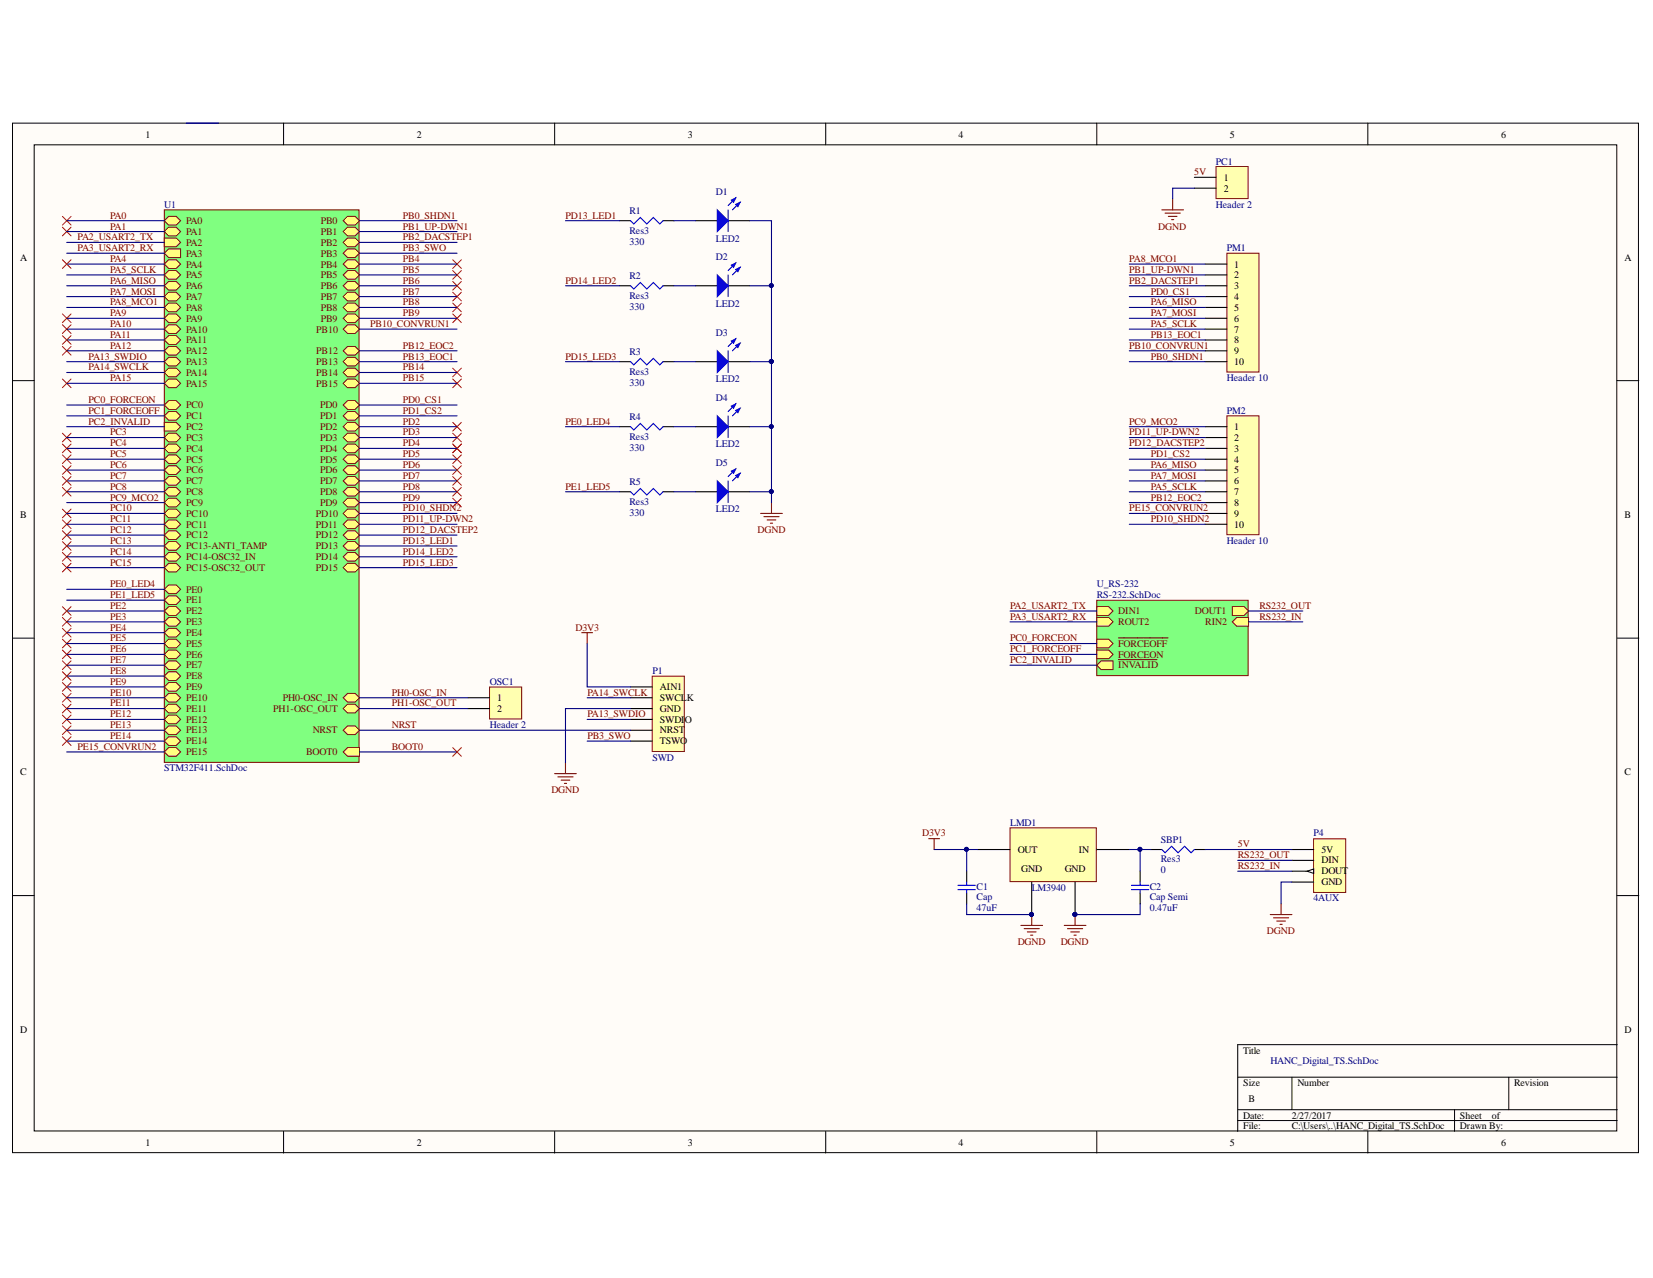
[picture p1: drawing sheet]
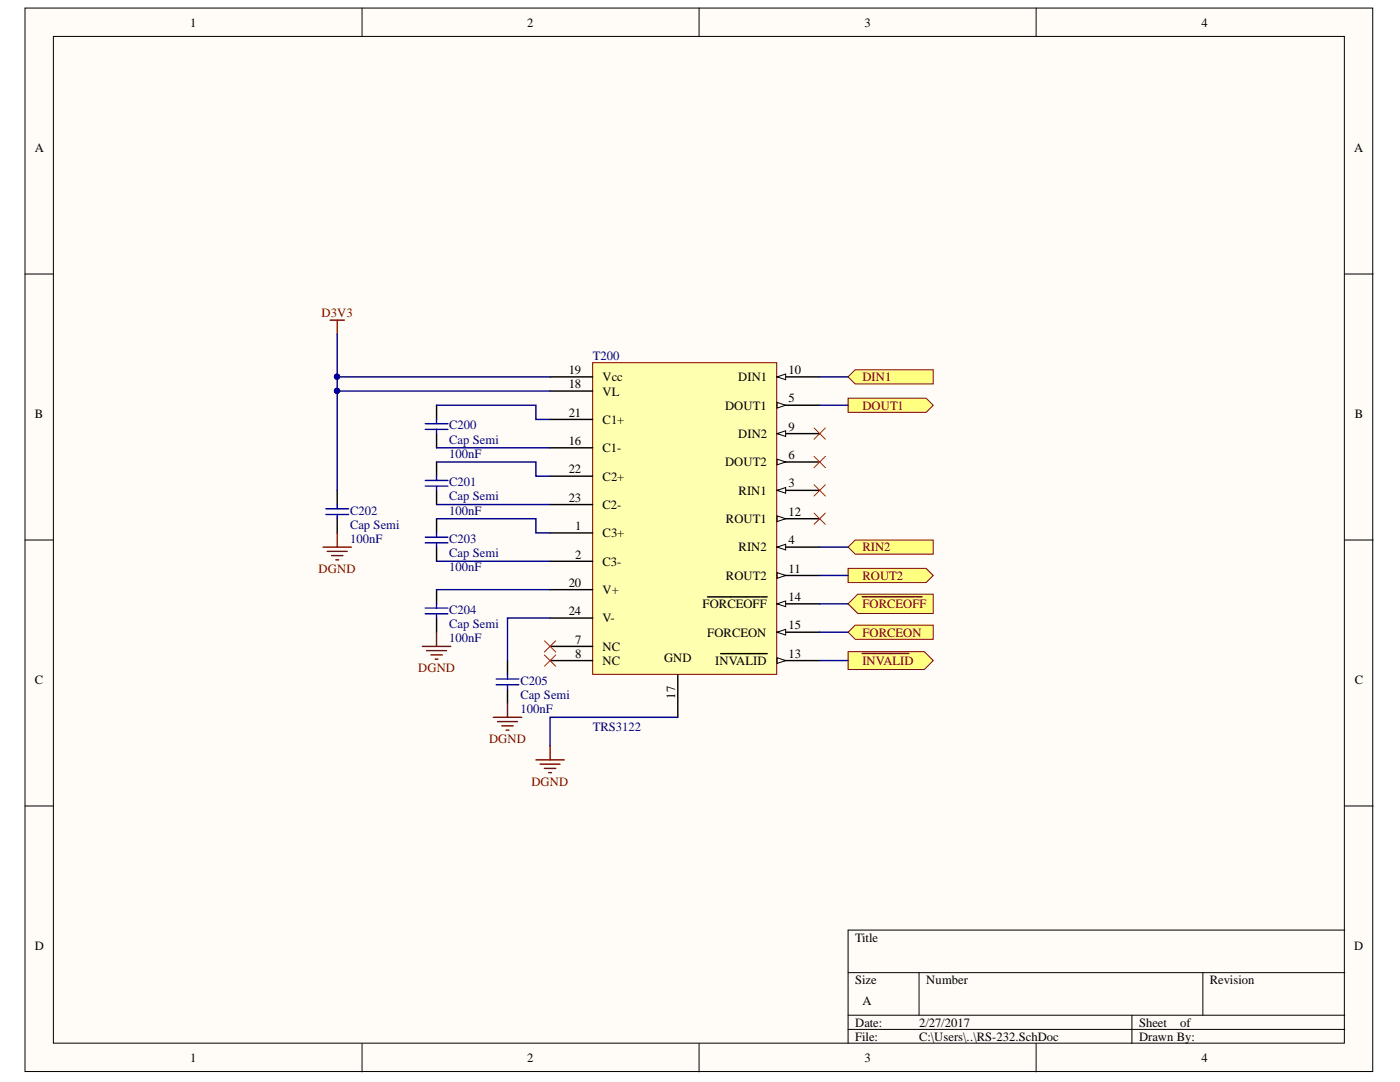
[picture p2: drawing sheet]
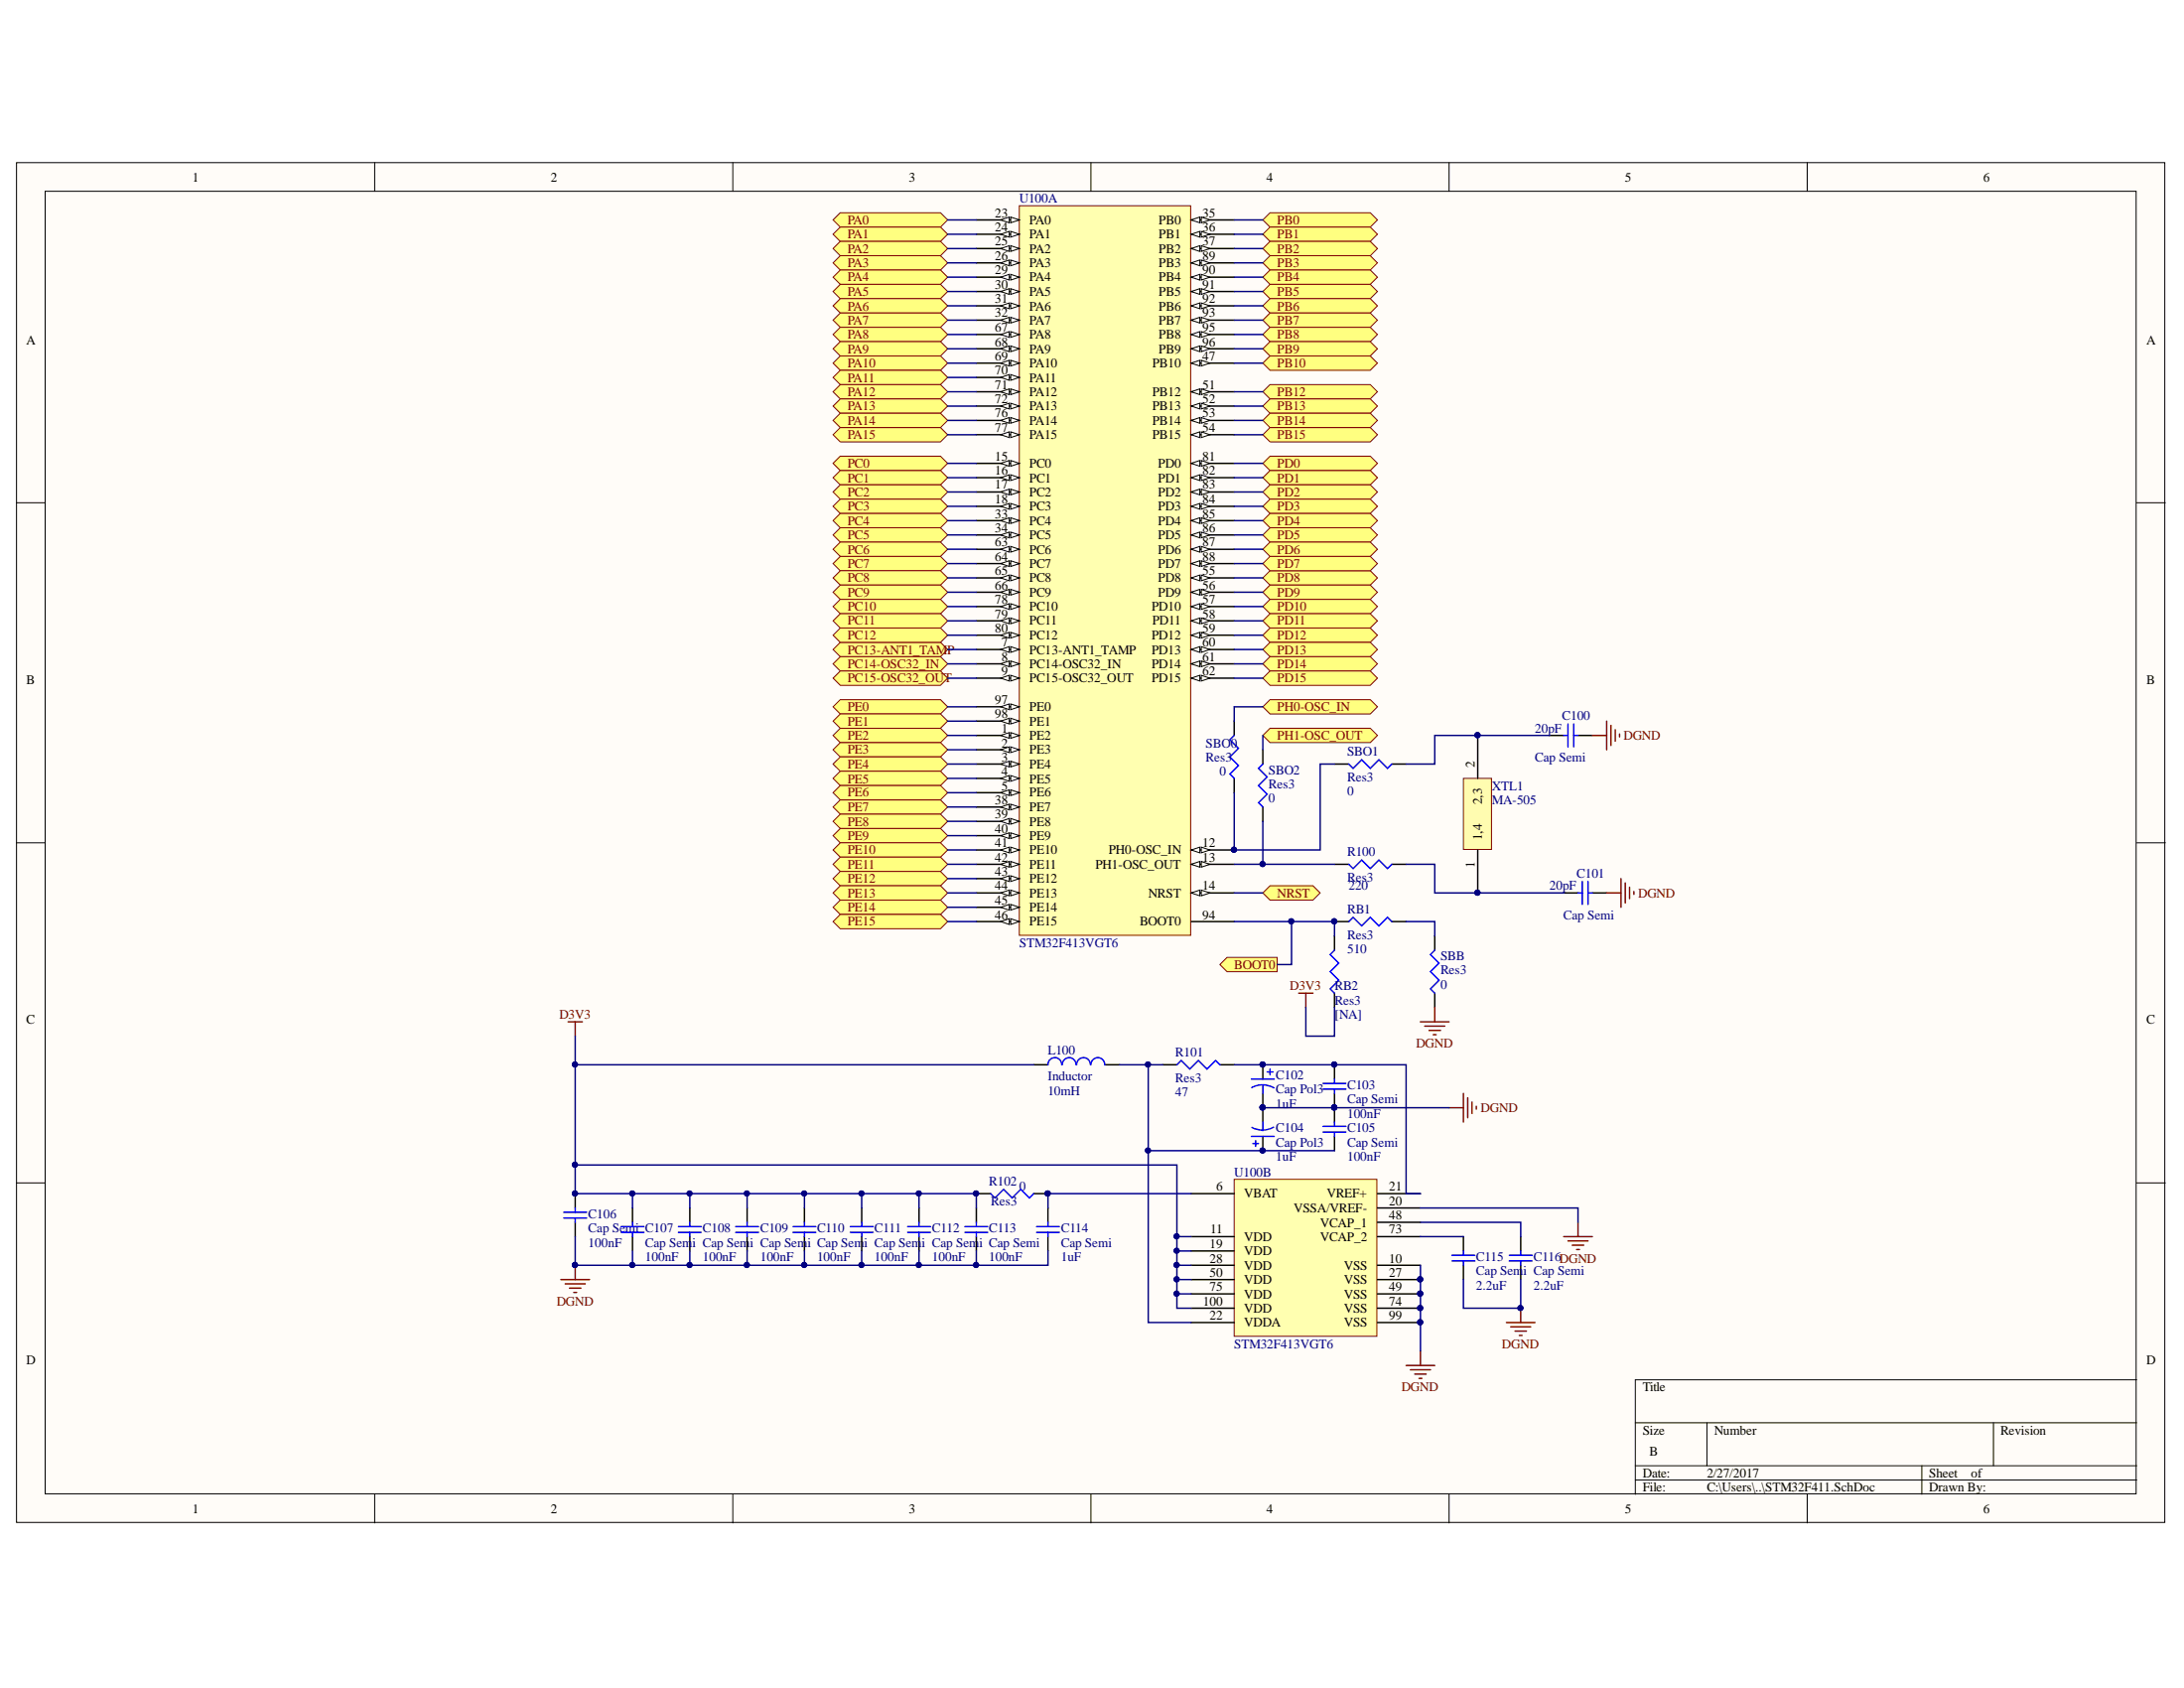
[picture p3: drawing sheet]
# Altium project HANC_Digital.PrjPcb
3 sheets, 57 parts. Net scope: hierarchical (ports join the sheet entries above them; power ports are global).
Board file: HANC_Digital.PcbDoc
Sheets:
  HANC_Digital_TS.SchDoc
    U1 = STM32F411.SchDoc
    U_RS-232 = RS-232.SchDoc

## Sheet HANC_Digital_TS.SchDoc
size B

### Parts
C1  Cap  value 47uF  [1608[0603]]
C2  Cap Semi  value 0.47uF  [1608[0603]]
D1  LED2  [3.2X1.6X1.1]
D2  LED2  [3.2X1.6X1.1]
D3  LED2  [3.2X1.6X1.1]
D4  LED2  [3.2X1.6X1.1]
D5  LED2  [3.2X1.6X1.1]
LMD1  LM3940  [SOT223_N]
OSC1  Header 2  [HDR1X2]
P1  SWD  [HDR1X6]
P4  4AUX  [HDR1X4]
PC1  Header 2  [HDR1X2]
PM1  Header 10  [HDR1X10]
PM2  Header 10  [HDR1X10]
R1  Res3  value 330  [0402]
R2  Res3  value 330  [0402]
R3  Res3  value 330  [0402]
R4  Res3  value 330  [0402]
R5  Res3  value 330  [0402]
SBP1  Res3  value 0  [J1-0603]

### Sub-sheets
U1 = STM32F411.SchDoc: PE2 (bidir), PH0-OSC_IN (bidir), PH1-OSC_OUT (bidir), NRST (bidir), PC0 (bidir), PC1 (bidir), PC2 (in), PC3 (bidir), PE3 (bidir), PA0 (bidir), PA1 (bidir), PA2 (in), PA3 (out), PA4 (bidir), PE4 (bidir), PA5 (bidir), PA6 (bidir), PA7 (bidir), PC4 (bidir), PC5 (bidir), PB0 (bidir), PB1 (bidir), PB2 (bidir), PE7 (bidir), PE8 (bidir), PE5 (bidir), PE9 (bidir), PE10 (bidir), PE11 (bidir), PE12 (bidir), PE13 (bidir), PE14 (bidir), PE15 (bidir), PB10 (bidir), PE6 (bidir), PB12 (bidir), PB13 (bidir), PB14 (bidir), PB15 (bidir), PD8 (bidir), PD9 (bidir), PD10 (bidir), PD11 (bidir), PD12 (bidir), PD13 (bidir), PD14 (bidir), PD15 (bidir), PC6 (bidir), PC7 (bidir), PC8 (bidir), PC9 (bidir), PA8 (bidir), PA9 (bidir), PA10 (bidir), PC13-ANT1_TAMP (bidir), PA11 (bidir), PA12 (bidir), PA13 (bidir), PA14 (bidir), PA15 (bidir), PC10 (bidir), PC11 (bidir), PC14-OSC32_IN (bidir), PC12 (bidir), PD0 (bidir), PD1 (bidir), PD2 (bidir), PD3 (bidir), PD4 (bidir), PD5 (bidir), PD6 (bidir), PD7 (bidir), PB3 (bidir), PC15-OSC32_OUT (bidir), PB4 (bidir), PB5 (bidir), PB6 (bidir), PB7 (bidir), BOOT0, PB8 (bidir), PB9 (bidir), PE0 (bidir), PE1 (bidir)
U_RS-232 = RS-232.SchDoc: DIN1 (in), RIN2 (in), ~{FORCEOFF} (in), FORCEON (in), DOUT1 (out), ROUT2 (in), ~{INVALID} (out)

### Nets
D3V3: C1.2 LMD1.3(OUT) P1.1(AIN1)
DGND: C1.1 C2.1 D1.2(K) D2.2(K) D3.2(K) D4.2(K) D5.2(K) LMD1.2(GND) LMD1.4(GND) P1.3(GND) P4.4(GND) PC1.2
5V: P4.1(5V) PC1.1 SBP1.1
NRST: P1.5(NRST) ; sheet U1/NRST
PA2_USART2_TX: sheet U1/PA2, sheet U_RS-232/DIN1
PA3_USART2_RX: sheet U1/PA3, sheet U_RS-232/ROUT2
PA5_SCLK: PM1.7 PM2.7 ; sheet U1/PA5
PA6_MISO: PM1.5 PM2.5 ; sheet U1/PA6
PA7_MOSI: PM1.6 PM2.6 ; sheet U1/PA7
PA8_MCO1: PM1.1 ; sheet U1/PA8
PA13_SWDIO: P1.4(SWDIO) ; sheet U1/PA13
PA14_SWCLK: P1.2(SWCLK) ; sheet U1/PA14
PB0_SHDN1: PM1.10 ; sheet U1/PB0
PB1_UP-DWN1: PM1.2 ; sheet U1/PB1
PB2_DACSTEP1: PM1.3 ; sheet U1/PB2
PB3_SWO: P1.6(TSWO) ; sheet U1/PB3
PB10_CONVRUN1: PM1.9 ; sheet U1/PB10
PB12_EOC2: PM2.8 ; sheet U1/PB12
PB13_EOC1: PM1.8 ; sheet U1/PB13
PC0_FORCEON: sheet U1/PC0, sheet U_RS-232/~{FORCEOFF}
PC1_FORCEOFF: sheet U1/PC1, sheet U_RS-232/FORCEON
PC2_INVALID: sheet U1/PC2, sheet U_RS-232/~{INVALID}
PC9_MCO2: PM2.1 ; sheet U1/PC9
PD0_CS1: PM1.4 ; sheet U1/PD0
PD1_CS2: PM2.4 ; sheet U1/PD1
PD10_SHDN2: PM2.10 ; sheet U1/PD10
PD11_UP-DWN2: PM2.2 ; sheet U1/PD11
PD12_DACSTEP2: PM2.3 ; sheet U1/PD12
PD13_LED1: R1.2 ; sheet U1/PD13
PD14_LED2: R2.2 ; sheet U1/PD14
PD15_LED3: R3.2 ; sheet U1/PD15
PE0_LED4: R4.2 ; sheet U1/PE0
PE1_LED5: R5.2 ; sheet U1/PE1
PE15_CONVRUN2: PM2.9 ; sheet U1/PE15
PH0-OSC_IN: OSC1.1 ; sheet U1/PH0-OSC_IN
PH1-OSC_OUT: OSC1.2 ; sheet U1/PH1-OSC_OUT
RS232_IN: P4.3(DOUT) ; sheet U_RS-232/RIN2
RS232_OUT: P4.2(DIN) ; sheet U_RS-232/DOUT1
NetC2_2: C2.2 LMD1.1(IN) SBP1.2
NetD1_1: D1.1(A) R1.1
NetD2_1: D2.1(A) R2.1
NetD3_1: D3.1(A) R3.1
NetD4_1: D4.1(A) R4.1
NetD5_1: D5.1(A) R5.1

## Sheet STM32F411.SchDoc
size B

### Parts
(Parts that share a designator on the sheet are numbered #1, #2 ... from top to bottom, then left to right.)
C100  Cap Semi  value 20pF  [1608[0603]]
C101  Cap Semi  value 20pF  [1608[0603]]
C102  Cap Pol3  value 1uF  [1608[0603]]
C103  Cap Semi  value 100nF  [0402]
C104  Cap Pol3  value 1uF  [1608[0603]]
C105  Cap Semi  value 100nF  [0402]
C106  Cap Semi  value 100nF  [0402]
C107  Cap Semi  value 100nF  [0402]
C108  Cap Semi  value 100nF  [0402]
C109  Cap Semi  value 100nF  [0402]
C110  Cap Semi  value 100nF  [0402]
C111  Cap Semi  value 100nF  [0402]
C112  Cap Semi  value 100nF  [0402]
C113  Cap Semi  value 100nF  [0402]
C114  Cap Semi  value 1uF  [1608[0603]]
C115  Cap Semi  value 2.2uF  [C1206]
C116  Cap Semi  value 2.2uF  [C1206]
L100  Inductor  value 10mH  [0402C-GENERIC]
R100  Res3  value 220  [J1-0603]
R101  Res3  value 47  [0402]
R102  Res3  value 0  [J1-0603]
RB1  Res3  value 510  [J1-0603]
RB2  Res3  value [NA]  [J1-0603]
SBB  Res3  value 0  [J1-0603]
SBO0  Res3  value 0  [J1-0603]
SBO1  Res3  value 0  [J1-0603]
SBO2  Res3  value 0  [J1-0603]
U100#1  STM32F413VGT6  [STM-LQFP100_V]  (part A of 2)
U100#2  STM32F413VGT6  [STM-LQFP100_V]  (part B of 2)
XTL1  MA-505  [CAPC15256X06N]

### Ports
BOOT0, NRST (bidir), PA0 (bidir), PA1 (bidir), PA2 (bidir), PA3 (bidir), PA4 (bidir), PA5 (bidir), PA6 (bidir), PA7 (bidir), PA8 (bidir), PA9 (bidir), PA10 (bidir), PA11 (bidir), PA12 (bidir), PA13 (bidir), PA14 (bidir), PA15 (bidir), PB0 (bidir), PB1 (bidir), PB2 (bidir), PB3 (bidir), PB4 (bidir), PB5 (bidir), PB6 (bidir), PB7 (bidir), PB8 (bidir), PB9 (bidir), PB10 (bidir), PB12 (bidir), PB13 (bidir), PB14 (bidir), PB15 (bidir), PC0 (bidir), PC1 (bidir), PC2 (bidir), PC3 (bidir), PC4 (bidir), PC5 (bidir), PC6 (bidir), PC7 (bidir), PC8 (bidir), PC9 (bidir), PC10 (bidir), PC11 (bidir), PC12 (bidir), PC13-ANT1_TAMP (bidir), PC14-OSC32_IN (bidir), PC15-OSC32_OUT (bidir), PD0 (bidir), PD1 (bidir), PD2 (bidir), PD3 (bidir), PD4 (bidir), PD5 (bidir), PD6 (bidir), PD7 (bidir), PD8 (bidir), PD9 (bidir), PD10 (bidir), PD11 (bidir), PD12 (bidir), PD13 (bidir), PD14 (bidir), PD15 (bidir), PE0 (bidir), PE1 (bidir), PE2 (bidir), PE3 (bidir), PE4 (bidir), PE5 (bidir), PE6 (bidir), PE7 (bidir), PE8 (bidir), PE9 (bidir), PE10 (bidir), PE11 (bidir), PE12 (bidir), PE13 (bidir), PE14 (bidir), PE15 (bidir), PH0-OSC_IN (bidir), PH1-OSC_OUT (bidir)

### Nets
D3V3: C106.2 C107.2 C108.2 C109.2 C110.2 C111.2 C112.2 C113.2 L100.1 R102.2 RB2.1 U100#2.11(VDD) U100#2.19(VDD) U100#2.28(VDD) U100#2.50(VDD) U100#2.75(VDD) U100#2.100(VDD)
DGND: C100.2 C101.2 C102.2 C103.1 C104.2 C105.2 C106.1 C107.1 C108.1 C109.1 C110.1 C111.1 C112.1 C113.1 C114.1 C115.1 C116.1 SBB.1 U100#2.10(VSS) U100#2.20(VSSA/VREF-) U100#2.27(VSS) U100#2.49(VSS) U100#2.74(VSS) U100#2.99(VSS)
BOOT0: RB1.1 RB2.2 U100#1.94(BOOT0) ; port BOOT0
NRST: U100#1.14(NRST) ; port NRST
PA0: U100#1.23(PA0) ; port PA0
PA1: U100#1.24(PA1) ; port PA1
PA2_USART2_TX: U100#1.25(PA2) ; port PA2
PA3_USART2_RX: U100#1.26(PA3) ; port PA3
PA4: U100#1.29(PA4) ; port PA4
PA5_SCLK: U100#1.30(PA5) ; port PA5
PA6_MISO: U100#1.31(PA6) ; port PA6
PA7_MOSI: U100#1.32(PA7) ; port PA7
PA8_MCO1: U100#1.67(PA8) ; port PA8
PA9: U100#1.68(PA9) ; port PA9
PA10: U100#1.69(PA10) ; port PA10
PA11: U100#1.70(PA11) ; port PA11
PA12: U100#1.71(PA12) ; port PA12
PA13_SWDIO: U100#1.72(PA13) ; port PA13
PA14_SWCLK: U100#1.76(PA14) ; port PA14
PA15: U100#1.77(PA15) ; port PA15
PB0_SHDN1: U100#1.35(PB0) ; port PB0
PB1_UP-DWN1: U100#1.36(PB1) ; port PB1
PB2_DACSTEP1: U100#1.37(PB2) ; port PB2
PB3_SWO: U100#1.89(PB3) ; port PB3
PB4: U100#1.90(PB4) ; port PB4
PB5: U100#1.91(PB5) ; port PB5
PB6: U100#1.92(PB6) ; port PB6
PB7: U100#1.93(PB7) ; port PB7
PB8: U100#1.95(PB8) ; port PB8
PB9: U100#1.96(PB9) ; port PB9
PB10_CONVRUN1: U100#1.47(PB10) ; port PB10
PB12_EOC2: U100#1.51(PB12) ; port PB12
PB13_EOC1: U100#1.52(PB13) ; port PB13
PB14: U100#1.53(PB14) ; port PB14
PB15: U100#1.54(PB15) ; port PB15
PC0_FORCEON: U100#1.15(PC0) ; port PC0
PC1_FORCEOFF: U100#1.16(PC1) ; port PC1
PC2_INVALID: U100#1.17(PC2) ; port PC2
PC3: U100#1.18(PC3) ; port PC3
PC4: U100#1.33(PC4) ; port PC4
PC5: U100#1.34(PC5) ; port PC5
PC6: U100#1.63(PC6) ; port PC6
PC7: U100#1.64(PC7) ; port PC7
PC8: U100#1.65(PC8) ; port PC8
PC9_MCO2: U100#1.66(PC9) ; port PC9
PC10: U100#1.78(PC10) ; port PC10
PC11: U100#1.79(PC11) ; port PC11
PC12: U100#1.80(PC12) ; port PC12
PC13: U100#1.7(PC13-ANT1_TAMP) ; port PC13-ANT1_TAMP
PC14: U100#1.8(PC14-OSC32_IN) ; port PC14-OSC32_IN
PC15: U100#1.9(PC15-OSC32_OUT) ; port PC15-OSC32_OUT
PD0_CS1: U100#1.81(PD0) ; port PD0
PD1_CS2: U100#1.82(PD1) ; port PD1
PD2: U100#1.83(PD2) ; port PD2
PD3: U100#1.84(PD3) ; port PD3
PD4: U100#1.85(PD4) ; port PD4
PD5: U100#1.86(PD5) ; port PD5
PD6: U100#1.87(PD6) ; port PD6
PD7: U100#1.88(PD7) ; port PD7
PD8: U100#1.55(PD8) ; port PD8
PD9: U100#1.56(PD9) ; port PD9
PD10_SHDN2: U100#1.57(PD10) ; port PD10
PD11_UP-DWN2: U100#1.58(PD11) ; port PD11
PD12_DACSTEP2: U100#1.59(PD12) ; port PD12
PD13_LED1: U100#1.60(PD13) ; port PD13
PD14_LED2: U100#1.61(PD14) ; port PD14
PD15_LED3: U100#1.62(PD15) ; port PD15
PE0_LED4: U100#1.97(PE0) ; port PE0
PE1_LED5: U100#1.98(PE1) ; port PE1
PE2: U100#1.1(PE2) ; port PE2
PE3: U100#1.2(PE3) ; port PE3
PE4: U100#1.3(PE4) ; port PE4
PE5: U100#1.4(PE5) ; port PE5
PE6: U100#1.5(PE6) ; port PE6
PE7: U100#1.38(PE7) ; port PE7
PE8: U100#1.39(PE8) ; port PE8
PE9: U100#1.40(PE9) ; port PE9
PE10: U100#1.41(PE10) ; port PE10
PE11: U100#1.42(PE11) ; port PE11
PE12: U100#1.43(PE12) ; port PE12
PE13: U100#1.44(PE13) ; port PE13
PE14: U100#1.45(PE14) ; port PE14
PE15_CONVRUN2: U100#1.46(PE15) ; port PE15
PH0-OSC_IN: SBO0.2 ; port PH0-OSC_IN
PH1-OSC_OUT: SBO2.2 ; port PH1-OSC_OUT
NetC100_1: C100.1 SBO1.1 XTL1.2(2,3)
NetC101_1: C101.1 R100.1 XTL1.1(1,4)
NetC102_1: C102.1 C103.2 R101.2 U100#2.21(VREF+)
NetC104_1: C104.1 C105.1 L100.2 R101.1 U100#2.22(VDDA)
NetC114_2: C114.2 R102.1 U100#2.6(VBAT)
NetC115_2: C115.2 U100#2.73(VCAP_2)
NetC116_2: C116.2 U100#2.48(VCAP_1)
NetR100_2: R100.2 SBO2.1 U100#1.13(PH1-OSC_OUT)
NetRB1_2: RB1.2 SBB.2
NetSBO0_1: SBO0.1 SBO1.2 U100#1.12(PH0-OSC_IN)

## Sheet RS-232.SchDoc
size A

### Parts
C200  Cap Semi  value 100nF  [1608[0603]]
C201  Cap Semi  value 100nF  [1608[0603]]
C202  Cap Semi  value 100nF  [1608[0603]]
C203  Cap Semi  value 100nF  [1608[0603]]
C204  Cap Semi  value 100nF  [1608[0603]]
C205  Cap Semi  value 100nF  [1608[0603]]
T200  TRS3122  [QFN50P485X485X100_HS-25N]

### Ports
DIN1 (in), DOUT1 (out), FORCEON (in), RIN2 (in), ROUT2 (out), ~{FORCEOFF} (in), ~{INVALID} (out)

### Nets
D3V3: C202.1 T200.18(VL) T200.19(Vcc)
DGND: C202.2 C204.2 C205.2 T200.17(GND)
PA2_USART2_TX: T200.10(DIN1) ; port DIN1
PA3_USART2_RX: T200.11(ROUT2) ; port ROUT2
PC0_FORCEON: T200.14(~{FORCEOFF}) ; port ~{FORCEOFF}
PC1_FORCEOFF: T200.15(FORCEON) ; port FORCEON
PC2_INVALID: T200.13(~{INVALID}) ; port ~{INVALID}
RS232_IN: T200.4(RIN2) ; port RIN2
RS232_OUT: T200.5(DOUT1) ; port DOUT1
NetC200_1: C200.1 T200.21(C1+)
NetC200_2: C200.2 T200.16(C1-)
NetC201_1: C201.1 T200.22(C2+)
NetC201_2: C201.2 T200.23(C2-)
NetC203_1: C203.1 T200.1(C3+)
NetC203_2: C203.2 T200.2(C3-)
NetC204_1: C204.1 T200.20(V+)
NetC205_1: C205.1 T200.24(V-)

Not connected (* = marked no-connect by the designer): T200 3(RIN1)* 6(DOUT2)* 7(NC)* 8(NC)* 9(DIN2)* 12(ROUT1)*

## Nets that join several sheets
D3V3: HANC_Digital_TS (C1.2 LMD1.3 P1.1), STM32F411 (17 pins), RS-232 (C202.1 T200.18 T200.19)
DGND: HANC_Digital_TS (12 pins), STM32F411 (24 pins), RS-232 (C202.2 C204.2 C205.2 T200.17)
NRST: HANC_Digital_TS (P1.5), STM32F411 (U100#1.14)
PA2_USART2_TX: STM32F411 (U100#1.25), RS-232 (T200.10)
PA3_USART2_RX: STM32F411 (U100#1.26), RS-232 (T200.11)
PA5_SCLK: HANC_Digital_TS (PM1.7 PM2.7), STM32F411 (U100#1.30)
PA6_MISO: HANC_Digital_TS (PM1.5 PM2.5), STM32F411 (U100#1.31)
PA7_MOSI: HANC_Digital_TS (PM1.6 PM2.6), STM32F411 (U100#1.32)
PA8_MCO1: HANC_Digital_TS (PM1.1), STM32F411 (U100#1.67)
PA13_SWDIO: HANC_Digital_TS (P1.4), STM32F411 (U100#1.72)
PA14_SWCLK: HANC_Digital_TS (P1.2), STM32F411 (U100#1.76)
PB0_SHDN1: HANC_Digital_TS (PM1.10), STM32F411 (U100#1.35)
PB1_UP-DWN1: HANC_Digital_TS (PM1.2), STM32F411 (U100#1.36)
PB2_DACSTEP1: HANC_Digital_TS (PM1.3), STM32F411 (U100#1.37)
PB3_SWO: HANC_Digital_TS (P1.6), STM32F411 (U100#1.89)
PB10_CONVRUN1: HANC_Digital_TS (PM1.9), STM32F411 (U100#1.47)
PB12_EOC2: HANC_Digital_TS (PM2.8), STM32F411 (U100#1.51)
PB13_EOC1: HANC_Digital_TS (PM1.8), STM32F411 (U100#1.52)
PC0_FORCEON: STM32F411 (U100#1.15), RS-232 (T200.14)
PC1_FORCEOFF: STM32F411 (U100#1.16), RS-232 (T200.15)
PC2_INVALID: STM32F411 (U100#1.17), RS-232 (T200.13)
PC9_MCO2: HANC_Digital_TS (PM2.1), STM32F411 (U100#1.66)
PD0_CS1: HANC_Digital_TS (PM1.4), STM32F411 (U100#1.81)
PD1_CS2: HANC_Digital_TS (PM2.4), STM32F411 (U100#1.82)
PD10_SHDN2: HANC_Digital_TS (PM2.10), STM32F411 (U100#1.57)
PD11_UP-DWN2: HANC_Digital_TS (PM2.2), STM32F411 (U100#1.58)
PD12_DACSTEP2: HANC_Digital_TS (PM2.3), STM32F411 (U100#1.59)
PD13_LED1: HANC_Digital_TS (R1.2), STM32F411 (U100#1.60)
PD14_LED2: HANC_Digital_TS (R2.2), STM32F411 (U100#1.61)
PD15_LED3: HANC_Digital_TS (R3.2), STM32F411 (U100#1.62)
PE0_LED4: HANC_Digital_TS (R4.2), STM32F411 (U100#1.97)
PE1_LED5: HANC_Digital_TS (R5.2), STM32F411 (U100#1.98)
PE15_CONVRUN2: HANC_Digital_TS (PM2.9), STM32F411 (U100#1.46)
PH0-OSC_IN: HANC_Digital_TS (OSC1.1), STM32F411 (SBO0.2)
PH1-OSC_OUT: HANC_Digital_TS (OSC1.2), STM32F411 (SBO2.2)
RS232_IN: HANC_Digital_TS (P4.3), RS-232 (T200.4)
RS232_OUT: HANC_Digital_TS (P4.2), RS-232 (T200.5)
